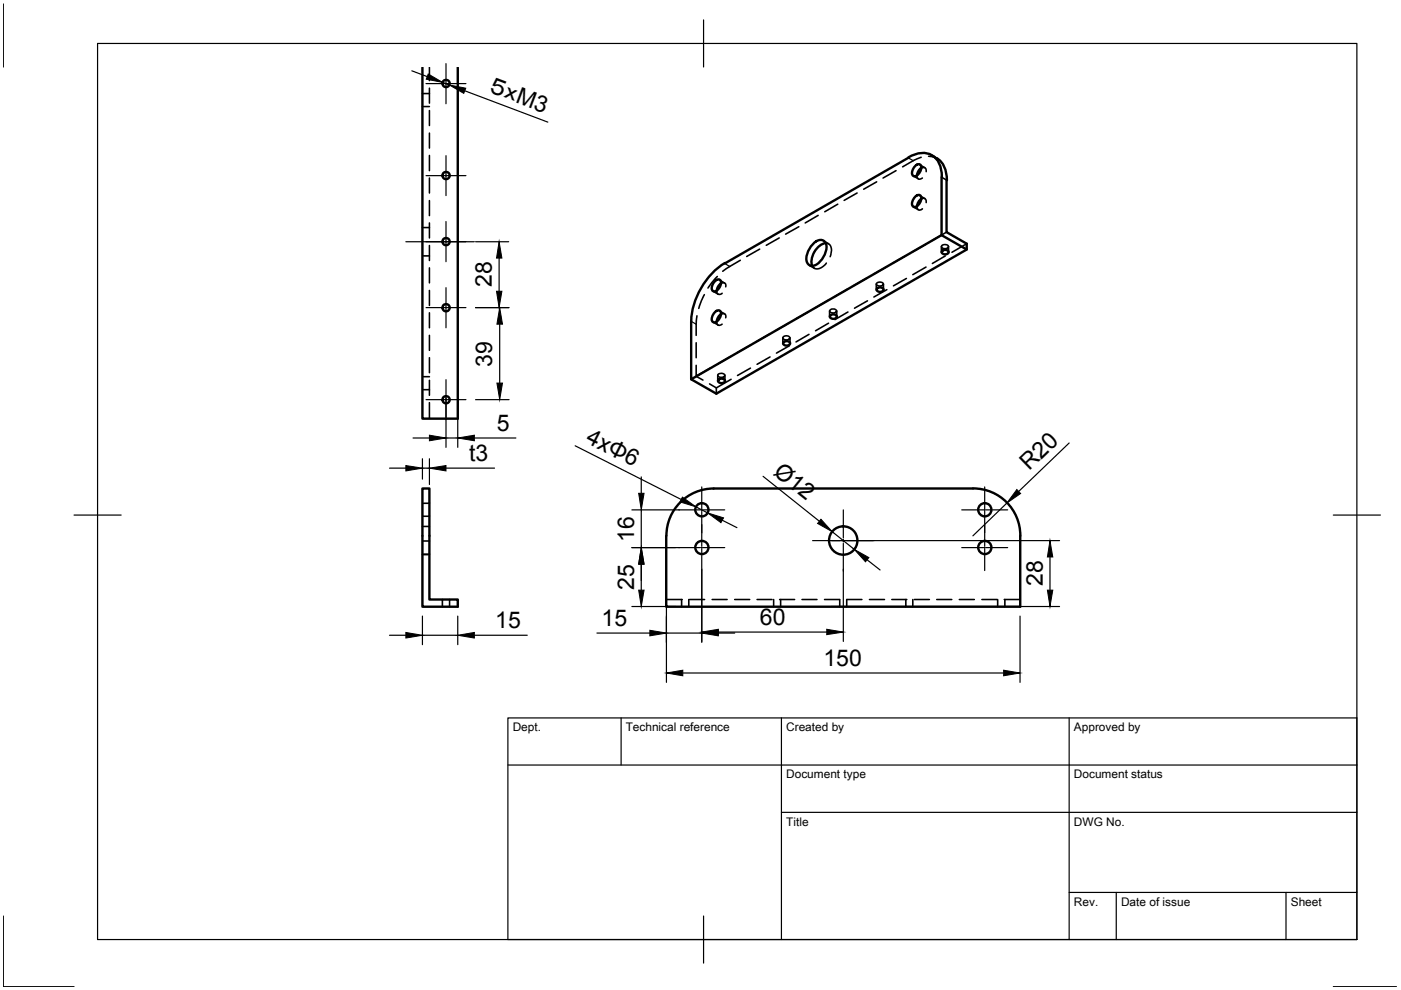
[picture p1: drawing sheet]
<svg xmlns="http://www.w3.org/2000/svg" width="297mm" height="210mm" viewBox="0 0 297 210" stroke-linecap="round" stroke-linejoin="round" font-family="sans-serif">
<g fill="none" stroke="#000" stroke-width=".51">
<path d="M89.6 14.3v74.5h7.5v-74.5M192.6 33.5l-38.9 22.4M192.6 33.4a4.5 4.5 0 0 1 5.9 .3 5.8 5.8 0 0 1 1.2 3.8M194 35.2a.71 .71 0 0 1 1.3 0 1.88 1.88 0 0 1-1.5 2.2 1.2 1.2 0 0 1 0-1.9zM195.3 35.6l-.5 .5-.4 1.1M197.6 33l1 .6M198.6 33.6a5.1 5.1 0 0 1 2.2 4.6M199.6 37.6v12.3l5.4 3M200.7 38.2v11l4.3 2.5v1.2l-53.1 30.6-5.4-3.1v-12.3M151.6 59.6a.71 .71 0 0 1 1.2 0 1.88 1.88 0 0 1-1.5 2.2 1.2 1.2 0 0 1 0-1.9zM153.7 55.8a15.7 15.7 0 0 0-7.1 12.3M172.6 51.5a1.48 1.48 0 0 1 2-.5 1.48 1.48 0 0 1 .6 2l-.4 1.2a3.3 3.3 0 0 1-2.8 2.2 1.78 1.78 0 0 1-.8-2.8l.6-1.1z"/>
<path d="M175 51.6a4 4 0 0 0-2.8 4.8M194 41.7a.71 .71 0 0 1 1.3 0 1.88 1.88 0 0 1-1.5 2.2 1.2 1.2 0 0 1 0-1.9zM195.3 42.1l-.5 .6-.4 1M199.6 49.9l-53.1 30.5M199.9 53.1l.2-.1a.74 .74 0 0 1 1 .6 .81 .81 0 0 1-.8 .3 .81 .81 0 0 1-.6-.6zM151.6 66.2a.71 .71 0 0 1 1.2 0 1.88 1.88 0 0 1-1.5 2.1 1.2 1.2 0 0 1 0-1.8zM152.9 66.6l-.5 .5-.4 1.1M152.9 60.1l-.5 .5-.4 1M166.3 72.5l.2-.1a.74 .74 0 0 1 1 .5 .81 .81 0 0 1-.8 .4 .81 .81 0 0 1-.6-.6zM176.2 66.8l.2-.1a.74 .74 0 0 1 1 .5 .81 .81 0 0 1-.8 .4 .81 .81 0 0 1-.6-.6zM186.1 61.1l.2-.1a.74 .74 0 0 1 1 .5 .81 .81 0 0 1-.8 .4 .81 .81 0 0 1-.6-.6zM152.4 80.4l.3-.1a.74 .74 0 0 1 1 .6 .81 .81 0 0 1-.8 .3 .81 .81 0 0 1-.6-.6z"/>
<path d="M89.6 103.6h1.4v23.5h6.1v1.5h-7.5zM151.3 103.6h55a10 10 0 0 1 10 10v15h-75v-15M151.3 103.6a10 10 0 0 0-10 10"/>
<circle cx="94.6" cy="17.7" r=".77"/>
<circle cx="94.6" cy="37.2" r=".77"/>
<circle cx="94.6" cy="51.2" r=".77"/>
<circle cx="94.6" cy="65.2" r=".77"/>
<circle cx="94.6" cy="84.8" r=".77"/>
<circle cx="148.8" cy="116.1" r="1.4"/>
<circle cx="148.8" cy="108.1" r="1.4"/>
<circle cx="178.8" cy="114.6" r="3"/>
<circle cx="208.8" cy="108.1" r="1.4"/>
<circle cx="208.8" cy="116.1" r="1.4"/>
</g>
<g fill="none" stroke="#000" stroke-width=".34">
<path d="M89.6 19.8h1.4M91 14.3v2.8M91 18.7v3.2M89.6 22.6h1.4M91 23.4v3.2M91 28.2v3.2M91 33v3.2M91 37.7v3.2M185.9 38.6l-2.8 1.5M190 36.2l-2.8 1.5M193.7 37.3l1 .6M194.4 37.2a.64 .64 0 0 0 .4 .8 .64 .64 0 0 0 .8-.3"/>
<path d="M195 35l1.1 .5M195.3 35.7a.65 .65 0 0 1 .8-.1 .65 .65 0 0 1 .3 .8M195.3 33.3l-1.7 .8-2.2 1.3M196.9 33.1l1.1 .2 .6 .3M89.6 54.3h1.4M89.6 48.2h1.4M91 42.5v3.2M91 47.3v3.1M91 52.1v3.1M91 56.8v3.2M152.1 58.6l-2 2.5M152.6 59.4l1 .6"/>
<path d="M157 55.2l-3.8 2.3M161.1 52.8l-2.8 1.6M165.2 50.4l-2.7 1.6M169.4 48.1l-2.8 1.5M171.6 56.3l1.1 .6M173.5 45.7l-2.8 1.6M174.6 51.1l1.1 .6M175 51.5a1.37 1.37 0 0 1 1.2 2.1l-.2 .8M175.2 55.8a1.97 1.97 0 0 1-2.7 .9l-.3-.3M177.6 43.3l-2.7 1.6M181.7 40.9l-2.7 1.6M183.8 59l-2.8 1.5"/>
<path d="M187.9 56.6l-2.7 1.6M192.1 54.2l-2.8 1.6M192.2 59l-2.8 1.6M193.7 43.9l1 .6M194.4 43.8a.63 .63 0 0 0 .4 .7 .63 .63 0 0 0 .8-.2M195 41.5l1.1 .6M195.3 42.2a.65 .65 0 0 1 .9-.1 .65 .65 0 0 1 .2 .9M196.2 51.8l-2.8 1.6M196.3 56.6l-2.8 1.6M199.6 52.3v1.2M199.7 52.1l.6-.3a.66 .66 0 0 1 .8 .5 .86 .86 0 0 1-1.5 0zM200.4 54.3l-2.7 1.6"/>
<path d="M200.7 49.2l-3.1 1.8M201.1 52.3v1.2M205 51.7l-3.2 1.8M89.6 79.9h1.4M91 61.6v3.2M91 66.3v3.2M91 71.1v3.2M91 75.8v3.2M147.6 79.8l1.4 .8M147.6 72.7v3.1M147.6 77.5v2.3M147.8 67l-.2 4.1"/>
<path d="M149.3 62.5l-1.1 2.9M150.7 78l-3.1 1.8M151.2 68.3l1.1 .6M151.2 61.8l1.1 .6M152 68.2a.64 .64 0 0 0 .3 .8 .64 .64 0 0 0 .8-.3M152 61.6a.64 .64 0 0 0 .3 .8 .64 .64 0 0 0 .8-.2M152.2 79.6v1.2M152.2 79.4l.7-.3 .5 .2 .3 .3a.9 .9 0 0 1-1.5 0zM152.6 65.9l1 .6M152.9 66.7a.62 .62 0 0 1 .8-.1 .62 .62 0 0 1 .2 .8M152.9 60.1a.63 .63 0 0 1 .8-.1 .63 .63 0 0 1 .2 .8M153.7 79.6v1.2"/>
<path d="M154.9 75.6l-2.8 1.6M159 73.2l-2.7 1.6M159.1 78l-2.7 1.6M163.1 70.9l-2.7 1.5M163.3 75.7l-2.8 1.5M166 71.6v1.2M166 71.5l.7-.3 .5 .1 .3 .3a.86 .86 0 0 1-1.5 0zM167.3 68.5l-2.8 1.5M167.4 73.3l-2.8 1.6M167.5 71.6v1.2M171.4 66.1l-2.8 1.6M171.5 70.9l-2.7 1.6"/>
<path d="M175.5 63.7l-2.7 1.6M175.7 68.5l-2.8 1.6M175.9 65.9v1.3M176 65.8l.3-.3h.6l.5 .4a.9 .9 0 0 1-1.5 0zM177.4 65.9v1.3M179.6 61.3l-2.7 1.6M179.8 66.2l-2.8 1.6M183.9 63.8l-2.7 1.5M185.8 60.2v1.3M185.9 60.1l.6-.3a.66 .66 0 0 1 .8 .4 .9 .9 0 0 1-1.5 0zM187.3 60.2v1.3M188 61.4l-2.7 1.6"/>
<path d="M89.6 82.6h1.4M91 80.6v3.2M91 85.4v3.4M150.4 81.4l1.5 .8M151.9 82.2v1.3M155 80.4l-3.1 1.8M89.6 117.5h1.4M89.6 114.7h1.4M89.6 109.5h1.4M89.6 106.7h1.4M89.6 117.6h1.4M89.6 111.6h1.4"/>
<path d="M93.8 127.1v1.5M95.3 127.1v1.5M141.3 127.1h3.3M144.5 127.1v1.5M146 127.1v1.5M146.2 127.1h3.2M151 127.1h3.2M155.8 127.1h3.1M160.5 127.1h3.2M164 127.1v1.5M165.3 127.1h3.2M165.5 127.1v1.5"/>
<path d="M170 127.1h3.2M174.8 127.1h3.2M178 127.1v1.5M179.5 127.1v1.5M179.6 127.1h3.1M184.3 127.1h3.2M189.1 127.1h3.2M192.1 127.1v1.5M193.5 127.1v1.5M193.9 127.1h3.1M198.6 127.1h3.2M203.4 127.1h3.2"/>
<path d="M208.2 127.1h3.2M211.5 127.1v1.5M212.9 127.1h3.4M213 127.1v1.5"/>
</g>
<path d="M199.6 37.6l1.1 .6" fill="none" stroke="#000" stroke-width=".34"/>
<path d="M192.6 33.5l1 .6M153.7 55.9l1 .6M146.5 68.1l1.1 .6" fill="none" stroke="#000" stroke-width=".25"/>
<!-- layer: BORDER -->
<path d="M.7 .8v13.4M20.7 9.2h267v190h-267zM149.2 4.2v10M15.7 109.2h10M282.7 109.2h10M.7 194.2v15h15M149.2 194.2v10M282.7 209.2h13.4" fill="none" stroke="#000" stroke-width=".25"/>
<!-- layer: TITLEBLOCK -->
<path d="M107.7 152.2h180v47h-180zM131.7 152.2v10M165.7 152.2v47M226.7 152.2v47M107.7 162.2h180M165.7 172.2h122M226.7 189.2h61M236.7 189.2v10M272.7 189.2v10" fill="none" stroke="#000" stroke-width=".25"/>
<!-- layer: 0 -->
<g fill="none" stroke="#000" stroke-width=".25">
<path d="M87.3 15l3.3 1.2M93.8 17.5l1.5 .5M98.5 19.2l17.6 6.7M100.8 51.3h7.1M105.8 54.7v7.1M100.8 65.2h7.1M105.9 68.7v12.5M82.6 99.3h3.4M87.6 92.9h3.4M89.6 97.3v4.3M89.6 99.3h1.4M91 97.3v5.4"/>
<path d="M94.6 99.3h10.2M94.6 84.4v10.5M94.6 92.9h2.5M97.1 84.4v10.5M100.6 92.9h8.8M100.8 84.7h7.1M121.9 94.5l22.5 11.4M226.7 93.9l-10.7 10.3M134 116.1h10M134 108.1h10M136 101.1v3.5M136 108.1v8"/>
<path d="M136 119.6v5.5M147.6 107.5l2.4 1.2M153.1 110.3l3.1 1.6M161.8 101l11.9 9.5M176.2 114.6h48.4M176.4 112.7l4.7 3.8M183.8 118.7l2.8 2.1M213.5 106.7l-7.2 6.9M222.6 118.1v7M82.6 134.7h3.4M89.6 130.6v6.1M89.6 134.7h7.5"/>
<path d="M97.1 130.6v6.1M100.6 134.7h11.2M126.6 134.2h11.2M134 128.6h9.2M141.3 121.1v23.6M141.3 134.2h7.5M148.8 120.7v15.5M152.3 134.2h3.5M152.3 134h23M176.2 128.6h48.4M178.8 120.7v15.3M216.3 130.6v14.1"/>
<path d="M144.8 142.7h68"/>
</g>
<g fill="#000" stroke="#000" stroke-width=".21">
<path d="M90.8 15.7l3 1.8-3.4-.7zM95.3 18l3.4 .7-.4 1.1zM105.8 51.3l.6 3.4h-1.1zM105.3 61.8h1.1l-.6 3.4zM105.9 65.2l.6 3.5h-1.1zM86 98.7l3.6 .6-3.6 .6zM91 92.3l3.6 .6-3.6 .6zM91 99.3l3.6-.6v1.2zM97.1 92.9l3.5-.6v1.2zM105.4 81.2h1.1l-.6 3.5zM136 116.1l.6 3.5h-1.2zM135.4 104.6h1.2l-.6 3.5z"/>
<path d="M144.7 105.4l2.9 2.1-3.4-1.1zM150 108.7l3.4 1.1-.5 1zM174.1 110.1l2.3 2.6-3.1-1.7zM181.1 116.5l3.1 1.7-.7 .9zM215.6 103.8l.8 .8-2.9 2.1zM222.6 114.6l.6 3.5h-1.1zM86 134.1l3.6 .6-3.6 .6zM97.1 134.7l3.5-.6v1.2zM135.4 125.1h1.2l-.6 3.5zM137.8 133.6l3.5 .6-3.5 .6zM148.8 134.2l3.5-.6v1.2zM148.8 134l3.5-.6v1.2z"/>
<path d="M175.3 133.4l3.5 .6-3.5 .6zM222.1 125.1h1.1l-.6 3.5zM141.3 142.7l3.5-.6v1.2zM212.8 142.1l3.5 .6-3.5 .6z"/>
</g>
<!-- layer: Center Lines -->
<g fill="none" stroke="#000" stroke-width=".25">
<path d="M90.3 17.7h4.3M94.6 13.5v4.1M94.6 17.7v.1M94.6 17.9v4.1M94.7 17.7h4.1M90.3 37.2h4.3M94.6 33v4.1M94.6 37.2v.1M94.6 37.4v4.1M94.7 37.2h4.1M86 51.3h14.6M94.6 47v4.1"/>
<path d="M94.6 51.2v.1M94.6 51.4v4.1M90.3 65.2h4.3M94.6 61v4.1M94.6 65.2v.1M94.6 65.4v4.1M94.7 65.2h4.1M90.3 84.7h4.3M94.6 80.5v4.1M94.6 84.7v.1M94.6 84.9v4.1M94.7 84.7h4.1"/>
<path d="M143.9 108.1h4.6M143.9 116.1h4.6M148.7 108.1h.2M148.7 116.1h.2M148.8 103.2v4.7M148.8 108v.2M148.8 108.4v7.4M148.8 116v.2M148.8 116.4v4.6M149 108.1h4.7M149 116.1h4.7M172.3 114.6h5.9"/>
<path d="M178.5 114.6h.6M178.8 108.1v5.9M178.8 114.3v.6M178.8 115.2v5.9M179.4 114.6h5.9M203.9 108.1h4.6M203.9 116.1h4.6M208.6 108.1h.3M208.6 116.1h.3M208.8 103.2v4.7M208.8 108v.2M208.8 108.4v7.4"/>
<path d="M208.8 116v.2M208.8 116.4v4.6M209.1 108.1h4.5M209.1 116.1h4.5"/>
</g>
<text font-size="5.1" x="103.4" y="19.4" transform="rotate(21 103.4 19.4)">５ｘM3</text>
<g font-size="4.9">
<text x="104.3" y="60.9" transform="rotate(-90 104.3 60.9)">28</text>
<text x="104.4" y="77.7" transform="rotate(-90 104.4 77.7)">39</text>
<text x="105.4" y="91.3">5</text>
<text x="124" y="93.7" transform="rotate(27 124 93.7)">4xΦ6</text>
<text x="99.5" y="97.7">t3</text>
<text x="163.8" y="100.5" transform="rotate(39 163.8 100.5)">Ø12</text>
<text x="218.2" y="99.9" transform="rotate(-44 218.2 99.9)">R20</text>
<text x="134.4" y="115" transform="rotate(-90 134.4 115)">16</text>
<text x="134.4" y="125" transform="rotate(-90 134.4 125)">25</text>
<text x="221.1" y="124.3" transform="rotate(-90 221.1 124.3)">28</text>
<text x="105" y="133.1">15</text>
<text x="127.5" y="132.7">15</text>
<text x="161.1" y="132.4">60</text>
<text x="174.6" y="141.1">150</text>
</g>
<g font-size="2.5">
<text x="108.7" y="155">Dept.</text>
<text x="132.7" y="155">Technical reference</text>
<text x="166.7" y="155">Created by</text>
<text x="227.7" y="155">Approved by</text>
<text x="166.7" y="165">Document type</text>
<text x="227.7" y="165">Document status</text>
<text x="166.7" y="175">Title</text>
<text x="227.7" y="175">DWG No.</text>
<text x="227.7" y="192">Rev.</text>
<text x="237.7" y="192">Date of issue</text>
<text x="273.7" y="192">Sheet</text>
</g>
</svg>
